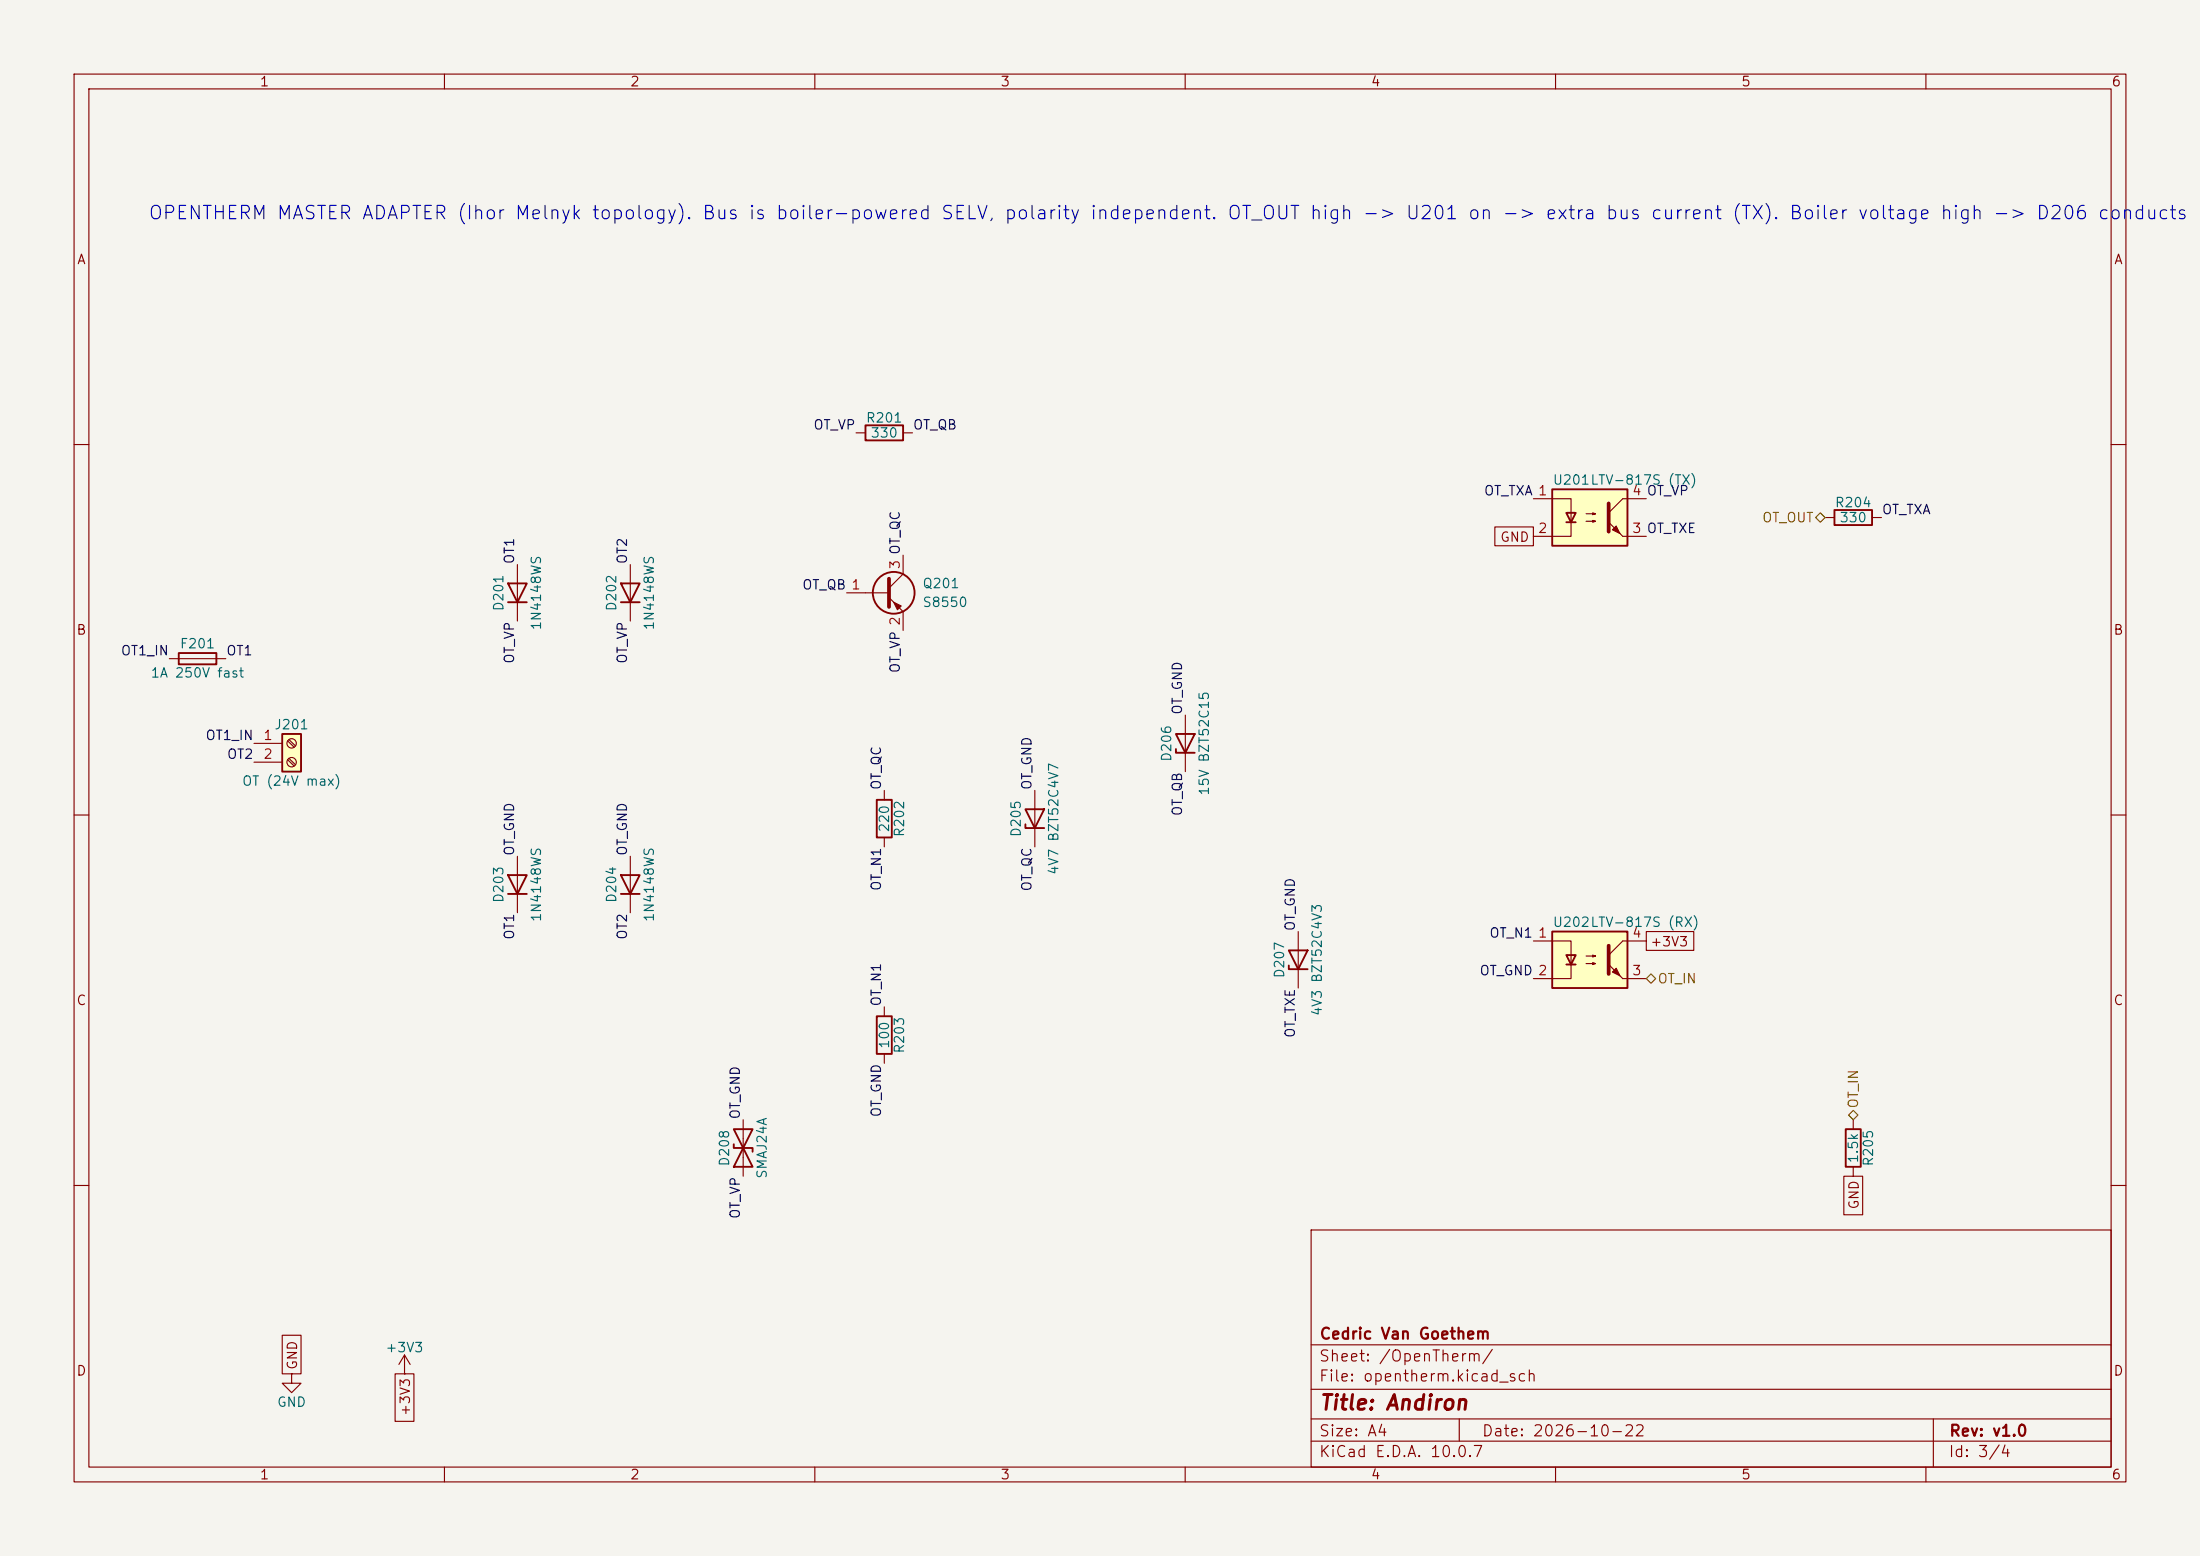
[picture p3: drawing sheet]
<svg xmlns="http://www.w3.org/2000/svg" width="297mm" height="210mm" viewBox="0 0 297 210" stroke-linecap="round" stroke-linejoin="round" font-family="sans-serif">
<path d="M0 0h297v210h-297z" fill="#f5f4ef" stroke="#f5f4ef" stroke-width=".14"/>
<g fill="none" stroke="#840000" stroke-width=".15">
<path d="M10 10h277v190h-277zM12 12h273v186h-273zM60 10v2M110 10v2M160 10v2M210 10v2M260 10v2M10 60h2M69.8 76.2v7.6M85.1 76.2v7.6M285 60h2M160 96.5v7.6"/>
<path d="M10 110h2M69.8 115.6v7.6M85.1 115.6v7.6M119.4 106.7v1.3M119.4 113v1.3M285 110h2M10 160h2M177 166h108v32h-108zM285 160h2M60 198v2M110 198v2M160 198v2"/>
<path d="M177 194.5h108M177 191.5h108M177 187.5h108M177 181.5h108M197 191.5v3M210 198v2M260 198v2M261 191.5v6.5"/>
</g>
<path d="M68.6 78.7h2.5l-1.3 2.6zM83.8 78.7h2.6l-1.3 2.6zM68.6 81.3h2.5M83.8 81.3h2.6M158.7 99.1h2.6l-1.3 2.5zM68.6 118.1h2.5l-1.3 2.6zM83.8 118.1h2.6l-1.3 2.6zM118.4 108h2v5h-2zM158.7 101.1v.5h2.6M68.6 120.7h2.5M83.8 120.7h2.6" fill="none" stroke="#840000" stroke-width=".25"/>
<path d="M38.1 99.1h2.5v5h-2.5z" fill="#ffffc2"/>
<g fill="none" stroke="#840000" stroke-width=".25">
<path d="M116.8 57.4h5.1v2h-5.1zM24.1 88.1h5.1v1.6h-5.1zM38.1 99.1h2.5v5h-2.5zM138.4 111.3v.5h2.6M138.4 109.2h2.6l-1.3 2.6zM118.4 137.2h2v5h-2zM99.1 152.4h2.5l-2.5 5.1h2.5zM99.1 154.4v.5h2.5v.5M249.2 152.4h2v5.1h-2z"/>
<circle cx="120.6" cy="80" r="2.82"/>
</g>
<g fill="none" stroke="#840000" stroke-width=".15">
<path d="M115.6 58.4h1.2M121.9 58.4h1.3M121.9 74.9v2.6l-1.9 1.9M22.9 88.9h7.6M38.8 100l.9 .8M39 99.8l.9 .9M114.3 80h5.7M120 80.6l1.9 2v2.5M34.3 100.3h3.8M34.3 102.9h3.8M38.8 102.5l.9 .9M39 102.4l.9 .8"/>
<path d="M139.7 106.7v7.6M119.4 135.9v1.3M100.3 151.1v7.7M119.4 142.2v1.3M250.2 151.1v1.3M250.2 157.5v1.3M39.4 185.4v1.3h1.2l-1.2 1.3-1.3-1.3h1.3M39.4 185.4h.1M54.6 185.4h.1M54.6 182.9l-.8 1.3M54.6 182.9l.8 1.3M54.6 182.9v2.5"/>
<circle cx="39.4" cy="100.3" r=".63"/>
<circle cx="39.4" cy="102.9" r=".63"/>
</g>
<path d="M120 78.1v3.8" fill="none" stroke="#840000" stroke-width=".51"/>
<path d="M120.6 81.3l1.1 .5-.5 .5z" fill="#840000" stroke="#840000" stroke-width=".15"/>
<path d="M209.5 125.7h10.2v7.7h-10.2z" fill="#ffffc2"/>
<path d="M247.6 68.8h5.1v2.1h-5.1zM174 130.3v.5h2.5M174 128.3h2.5l-1.2 2.5zM209.5 125.7h10.2v7.7h-10.2zM211.5 128.9h1.2l-.6 1.3zM211.5 130.2h1.2" fill="none" stroke="#840000" stroke-width=".25"/>
<path d="M246.4 69.9h1.2M252.7 69.9h1.3M175.3 125.7v7.7M207 127h5.1v5.1h-5.1M214.1 129h1.3l-.4 .2v-.3l.4 .1M214.1 130h1.3l-.4 .2v-.3l.4 .1M219.1 132.1h3.1M222.2 127h-3.1l-1.9 1.9" fill="none" stroke="#840000" stroke-width=".15"/>
<path d="M217.2 127.6v3.8" fill="none" stroke="#840000" stroke-width=".51"/>
<g fill="#840000" stroke="#840000" stroke-width=".15">
<path d="M217.7 131.2l.5-.5 .5 1z"/>
<path d="M217.2 130.2l1.9 1.9z"/>
</g>
<path d="M209.5 66h10.2v7.7h-10.2z" fill="#ffffc2"/>
<path d="M209.5 66h10.2v7.7h-10.2zM211.5 69.2h1.2l-.6 1.3zM211.5 70.5h1.2" fill="none" stroke="#840000" stroke-width=".25"/>
<path d="M201.8 71.1h5.2v2.6h-5.2zM207 67.3h5.1v5.1h-5.1M214.1 69.3h1.3l-.4 .2v-.3l.4 .1M214.1 70.4h1.3l-.4 .1v-.3l.4 .2M219.1 72.4h3.1M222.2 67.3h-3.1l-1.9 1.9M222.2 125.7h6.5v2.6h-6.5zM248.9 158.8h2.6v5.2h-2.6zM38.1 180.2h2.5v5.2h-2.5zM53.3 185.4h2.6v6.4h-2.6z" fill="none" stroke="#840000" stroke-width=".15"/>
<path d="M217.2 67.9v3.9" fill="none" stroke="#840000" stroke-width=".51"/>
<g fill="#840000" stroke="#840000" stroke-width=".15">
<path d="M217.7 71.5l.5-.5 .5 1z"/>
<path d="M217.2 70.5l1.9 1.9z"/>
</g>
<path d="M245.1 69.9l.6-.7 .7 .7-.7 .6zM222.2 132.1l.7-.7 .6 .7-.6 .6zM249.6 150.5l.6-.6 .6 .6-.6 .6z" fill="none" stroke="#725600" stroke-width=".15"/>
<text font-size="2" fill="#840000" x="178" y="190.8">Title: Andiron</text>
<text font-size="1.8" fill="#0000c2" x="19.9" y="30.1">OPENTHERM MASTER ADAPTER (Ihor Melnyk topology). Bus is boiler-powered SELV, polarity independent. OT_OUT high -&gt; U201 on -&gt; extra bus current (TX). Boiler voltage high -&gt; D206 conducts -</text>
<g font-size="1.5" fill="#840000">
<text x="178" y="184.1">Sheet: /OpenTherm/</text>
<text x="178" y="181.1">Cedric Van Goethem</text>
<text x="178" y="186.8">File: opentherm.kicad_sch</text>
<text x="178" y="197">KiCad E.D.A. 10.0.7</text>
<text x="178" y="194.2">Size: A4</text>
<text x="200" y="194.2">Date: 2026-10-22</text>
<text x="263" y="197">Id: 3/4</text>
<text x="263" y="194.2">Rev: v1.0</text>
</g>
<g font-size="1.3" fill="#840000">
<text x="35" y="12">1</text>
<text x="85" y="12">2</text>
<text x="135" y="12">3</text>
<text x="185" y="12">4</text>
<text x="235" y="12">5</text>
<text x="285" y="12">6</text>
<text x="10.3" y="36">A</text>
<text x="285.3" y="36">A</text>
<text x="202.4" y="73.4">GND</text>
<text x="10.2" y="86">B</text>
<text x="285.2" y="86">B</text>
<text x="222.7" y="128.1">+3V3</text>
<text x="10.2" y="136">C</text>
<text x="285.2" y="136">C</text>
<text x="251.2" y="163.3" transform="rotate(-90 251.2 163.3)">GND</text>
<text x="10.2" y="186">D</text>
<text x="40.4" y="185" transform="rotate(-90 40.4 185)">GND</text>
<text x="285.2" y="186">D</text>
<text x="55.7" y="191.2" transform="rotate(-90 55.7 191.2)">+3V3</text>
<text x="35" y="200">1</text>
<text x="85" y="200">2</text>
<text x="135" y="200">3</text>
<text x="185" y="200">4</text>
<text x="235" y="200">5</text>
<text x="285" y="200">6</text>
</g>
<g font-size="1.3" fill="#0f0f0f">
<text x="109.7" y="58.3">OT_VP</text>
<text x="123.2" y="58.3">OT_QB</text>
<text x="200.3" y="67.2">OT_TXA 1</text>
<text x="254" y="69.7">OT_TXA</text>
<text x="69.7" y="76.2" transform="rotate(-90 69.7 76.2)">OT1</text>
<text x="85" y="76.2" transform="rotate(-90 85 76.2)">OT2</text>
<text x="108.2" y="79.9">OT_QB 1</text>
<text x="16.2" y="88.8">OT1_IN</text>
<text x="30.5" y="88.8">OT1</text>
<text x="69.7" y="89.7" transform="rotate(-90 69.7 89.7)">OT_VP</text>
<text x="85" y="89.7" transform="rotate(-90 85 89.7)">OT_VP</text>
<text x="121.8" y="90.9" transform="rotate(-90 121.8 90.9)">OT_VP 2</text>
<text x="27.7" y="100.2">OT1_IN</text>
<text x="159.9" y="96.5" transform="rotate(-90 159.9 96.5)">OT_GND</text>
<text x="30.6" y="102.7">OT2</text>
<text x="119.3" y="106.7" transform="rotate(-90 119.3 106.7)">OT_QC</text>
<text x="139.6" y="106.7" transform="rotate(-90 139.6 106.7)">OT_GND</text>
<text x="159.9" y="110.2" transform="rotate(-90 159.9 110.2)">OT_QB</text>
<text x="69.7" y="115.6" transform="rotate(-90 69.7 115.6)">OT_GND</text>
<text x="85" y="115.6" transform="rotate(-90 85 115.6)">OT_GND</text>
<text x="119.3" y="120.3" transform="rotate(-90 119.3 120.3)">OT_N1</text>
<text x="139.6" y="120.4" transform="rotate(-90 139.6 120.4)">OT_QC</text>
<text x="175.1" y="125.8" transform="rotate(-90 175.1 125.8)">OT_GND</text>
<text x="69.7" y="126.9" transform="rotate(-90 69.7 126.9)">OT1</text>
<text x="85" y="126.9" transform="rotate(-90 85 126.9)">OT2</text>
<text x="199.6" y="132">OT_GND 2</text>
<text x="201" y="126.9">OT_N1</text>
<text x="119.3" y="135.9" transform="rotate(-90 119.3 135.9)">OT_N1</text>
<text x="175.1" y="140.2" transform="rotate(-90 175.1 140.2)">OT_TXE</text>
<text x="100.2" y="151.2" transform="rotate(-90 100.2 151.2)">OT_GND</text>
<text x="119.3" y="150.9" transform="rotate(-90 119.3 150.9)">OT_GND</text>
<text x="100.2" y="164.6" transform="rotate(-90 100.2 164.6)">OT_VP</text>
</g>
<g font-size="1.3" fill="#006464">
<text x="116.8" y="57.4">R201</text>
<text x="117.4" y="59.4">330</text>
<text x="209.5" y="65.7">U201LTV-817S (TX)</text>
<text x="247.6" y="68.8">R204</text>
<text x="248.2" y="70.8">330</text>
<text x="68.3" y="82.6" transform="rotate(-90 68.3 82.6)">D201</text>
<text x="83.5" y="82.6" transform="rotate(-90 83.5 82.6)">D202</text>
<text x="124.4" y="79.7">Q201</text>
<text x="124.4" y="82.2">S8550</text>
<text x="24.2" y="87.8">F201</text>
<text x="73.4" y="85.2" transform="rotate(-90 73.4 85.2)">1N4148WS</text>
<text x="88.6" y="85.2" transform="rotate(-90 88.6 85.2)">1N4148WS</text>
<text x="20.3" y="91.8">1A 250V fast</text>
<text x="36.9" y="98.8">J201</text>
<text x="32.6" y="106.4">OT (24V max)</text>
<text x="158.4" y="102.9" transform="rotate(-90 158.4 102.9)">D206</text>
<text x="163.5" y="107.5" transform="rotate(-90 163.5 107.5)">15V BZT52C15</text>
<text x="120.3" y="112.4" transform="rotate(-90 120.3 112.4)">220</text>
<text x="122.4" y="113.1" transform="rotate(-90 122.4 113.1)">R202</text>
<text x="138.1" y="113.1" transform="rotate(-90 138.1 113.1)">D205</text>
<text x="143.2" y="118.2" transform="rotate(-90 143.2 118.2)">4V7 BZT52C4V7</text>
<text x="68.3" y="122" transform="rotate(-90 68.3 122)">D203</text>
<text x="73.4" y="124.5" transform="rotate(-90 73.4 124.5)">1N4148WS</text>
<text x="83.5" y="122" transform="rotate(-90 83.5 122)">D204</text>
<text x="88.6" y="124.5" transform="rotate(-90 88.6 124.5)">1N4148WS</text>
<text x="209.5" y="125.4">U202LTV-817S (RX)</text>
<text x="173.7" y="132.1" transform="rotate(-90 173.7 132.1)">D207</text>
<text x="178.8" y="137.2" transform="rotate(-90 178.8 137.2)">4V3 BZT52C4V3</text>
<text x="120.3" y="141.6" transform="rotate(-90 120.3 141.6)">100</text>
<text x="122.4" y="142.3" transform="rotate(-90 122.4 142.3)">R203</text>
<text x="98.8" y="157.5" transform="rotate(-90 98.8 157.5)">D208</text>
<text x="103.8" y="159.2" transform="rotate(-90 103.8 159.2)">SMAJ24A</text>
<text x="251.2" y="157.1" transform="rotate(-90 251.2 157.1)">1.5k</text>
<text x="253.2" y="157.5" transform="rotate(-90 253.2 157.5)">R205</text>
<text x="51.9" y="182.8">+3V3</text>
<text x="37.3" y="190.2">GND</text>
</g>
<g font-size="1.3" fill="#a90000">
<text x="220.2" y="67.2">4 OT_VP</text>
<text x="121.8" y="76.9" transform="rotate(-90 121.8 76.9)">3 OT_QC</text>
<text x="207.5" y="72.3">2</text>
<text x="220.2" y="72.3">3 OT_TXE</text>
<text x="35.5" y="100.2">1</text>
<text x="35.5" y="102.7">2</text>
<text x="207.5" y="126.9">1</text>
<text x="220.2" y="131.9">3</text>
<text x="220.2" y="126.9">4</text>
</g>
<g font-size="1.3" fill="#725600">
<text x="237.8" y="70.8">OT_OUT</text>
<text x="223.7" y="133">OT_IN</text>
<text x="251.2" y="149.7" transform="rotate(-90 251.2 149.7)">OT_IN</text>
</g>
</svg>
